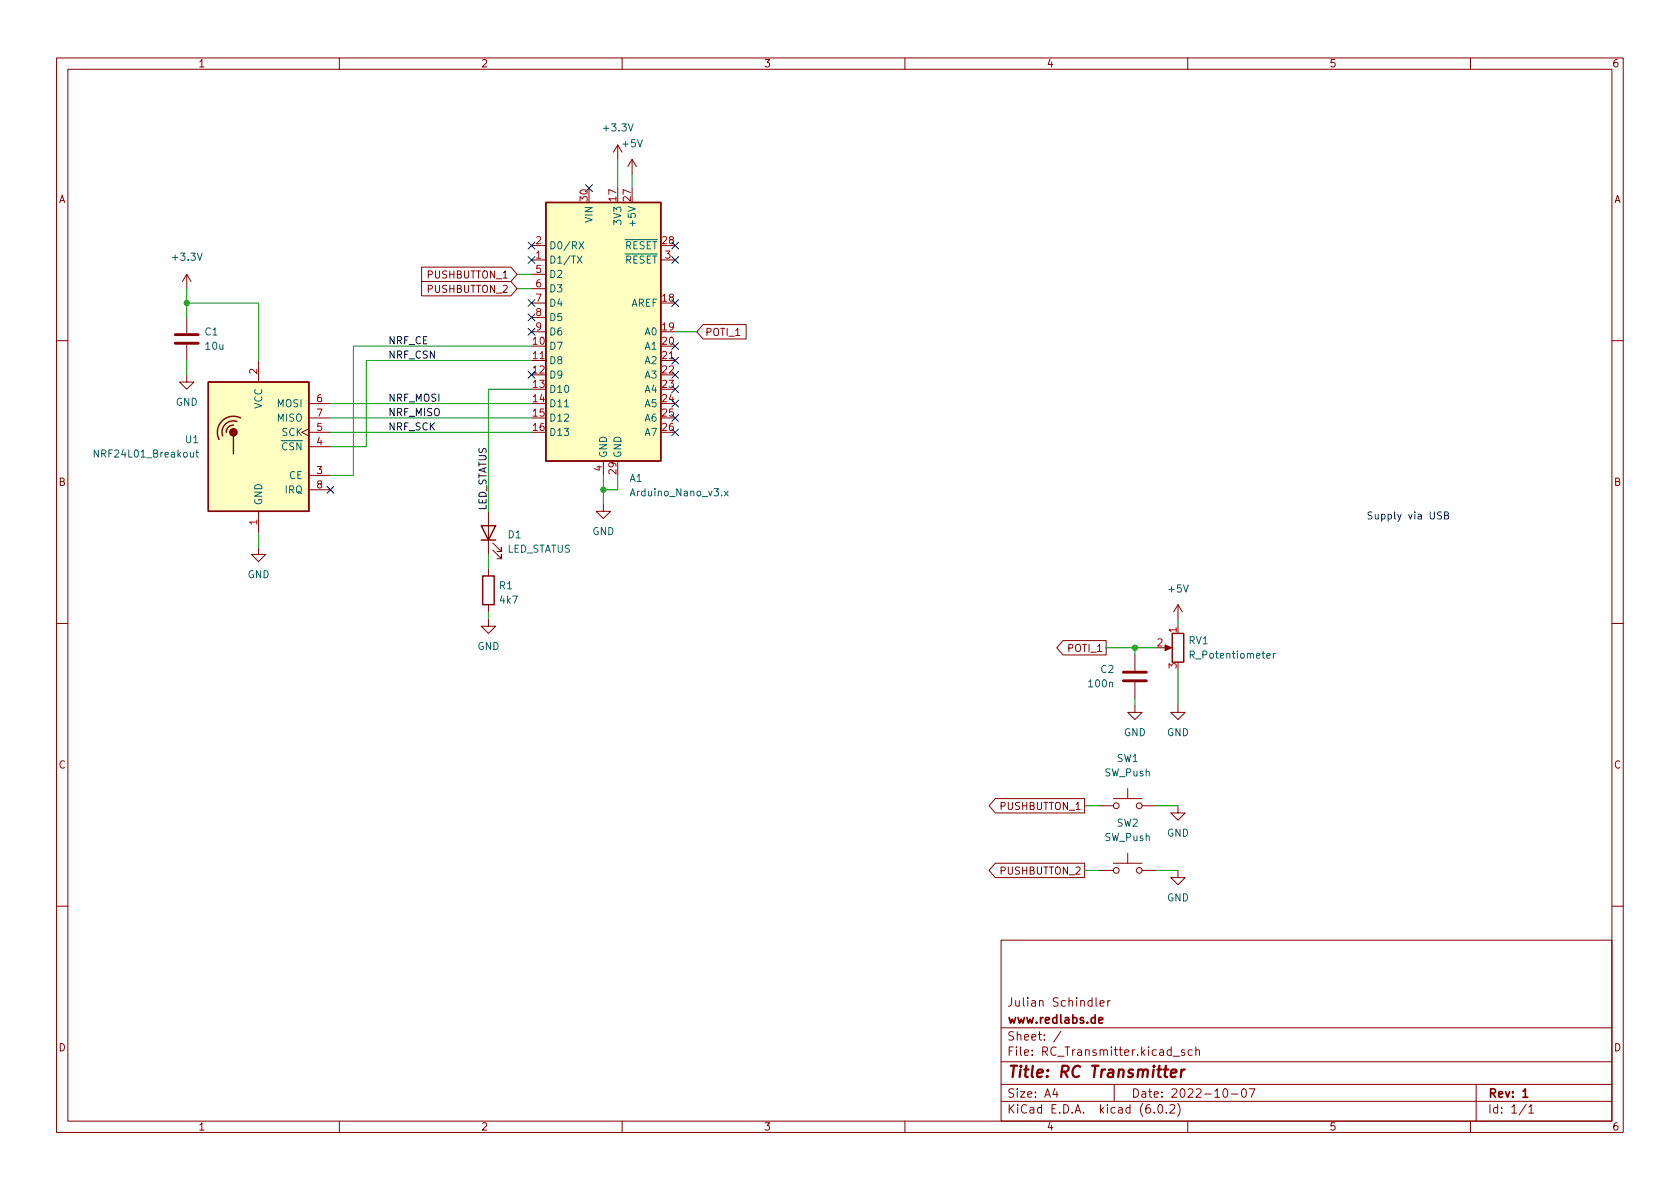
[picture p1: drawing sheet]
<svg xmlns="http://www.w3.org/2000/svg" width="297mm" height="210mm" viewBox="0 0 297 210" stroke-linecap="round" stroke-linejoin="round" font-family="sans-serif">
<g fill="none" stroke="#840000" stroke-width=".18">
<path d="M10 10.2h277v190.1h-277zM12 12.2h273v186.1h-273zM60 10.2v2M110 10.2v2M160 10.2v2M210 10.2v2M260 10.2v2M109.2 25.6l-.7 1.3M109.2 25.6v2.6M109.2 25.6l.8 1.3M111.8 28.2l-.8 1.3M111.8 28.2v2.5"/>
<path d="M111.8 28.2l.7 1.3M33 48.5v2.5M33 56.1v2.8M33 48.5l.8 1.3M33 48.5l-.7 1.3M74.5 47.2h15.8l1.1 1.3-1.1 1.3h-15.8zM74.5 49.8h15.8l1.1 1.2-1.1 1.3h-15.8zM94 46h2.5M94 43.4h2.5M94 48.5h2.5M94 51h2.5M94 53.6h2.5"/>
<path d="M94 56.1h2.5M94 58.7h2.5M116.8 46h2.6M124.3 57.4h7.6v2.5h-7.6l-1.1-1.2zM10 60.2h2M33 66.3v1.3h-1.3l1.3 1.2 1.3-1.2h-1.3M33 61v2.7M45.7 63.7v3.9M54.6 75.8l-1.3 .6 1.3 .7M54.6 79h3.8M54.6 76.4h3.8M54.6 71.4h3.8"/>
<path d="M54.6 73.9h3.8M94 63.7h2.5M116.8 63.7h2.6M285 60.2h2M45.7 96.8v1.2h1.3l-1.3 1.3-1.3-1.3h1.3M45.7 90.4v3.8M54.6 84.1h3.8M54.6 86.6h3.8M86.4 90.4v7.6M87.1 97.3l1.5 1.5v-.8v.8h-.7M87.1 96l1.5 1.5v-.7v.7h-.7M106.7 89.1v1.3h1.2l-1.2 1.3-1.3-1.3h1.3"/>
<path d="M106.7 81.5v2.6M10 110.2h2M86.4 109.5v1.2h1.2l-1.2 1.3-1.3-1.3h1.3M86.4 100.6v1.2M86.4 106.9v1.3M188 113.3h7.6v2.5h-7.6l-1.2-1.3zM200.7 115.8v2.8M205.7 114.5h1.1M208.3 106.9l.7 1.3M208.3 106.9v2.6M208.3 106.9l-.8 1.3M285 110.2h2"/>
<path d="M199.4 139.4v1.8M200.7 124.7v1.3h-1.3l1.3 1.2 1.2-1.2h-1.2M200.7 120.6v2.8M208.3 124.7v1.3h-1.3l1.3 1.2 1.2-1.2h-1.2M176 152.6h15.8v2.6h-15.8l-1.1-1.3zM176 141.2h15.8v2.6h-15.8l-1.1-1.3zM194.3 153.9h2.5M194.3 142.5h2.5M196.8 152.6h5.1M196.8 141.2h5.1M199.4 150.9v1.7M201.9 153.9h2.6"/>
<path d="M201.9 142.5h2.6M208.3 153.9v1.3h1.2l-1.2 1.3-1.3-1.3h1.3M208.3 142.5v1.3h1.2l-1.2 1.2-1.3-1.2h1.3M10 160.2h2M177 166.3h108v32h-108zM193.8 176.4v1.3l.2 .2M194.5 177.4l.7-.1-.1-.3-.4-.1-.2 .2 .1 .8h.5M195.9 176.9v1M196.3 176.9l-.3 .1-.1 .2M285 160.2h2M60 198.3v2M110 198.3v2"/>
<path d="M160 198.3v2M177 194.8h108M177 191.8h108M177 187.8h108M177 181.8h108M186.5 192.5l-.4 1h1M186.9 193v1M187.6 182.4l-1.3 1.9M197 191.8v3M204.1 196.7v.1M204.9 195.4l.2-.1a.81 .81 0 0 1 .6 .7 .81 .81 0 0 1-.3 .8h-.2a.81 .81 0 0 1-.6-.6 .81 .81 0 0 1 .3-.8zM206.2 196.7v.1"/>
<path d="M206.9 195.5l.5-.2 .2 .2 .1 .3-.9 1h.9M207.4 186.8h1.2M208.2 195.1a1.72 1.72 0 0 1 0 2.3M209.4 185.7l-.3-.1-.2 .2v.3l.5 .1v.4h-.5M210 198.3v2M210.8 185.7l-.4-.1-.3 .3v.4l.1 .3h.6M211.4 185.8l.2-.2 .4 .1 .1 .9M211.4 185.1v1.5M216.4 192.6l.2-.1a.81 .81 0 0 1 .6 .7 .81 .81 0 0 1-.3 .8h-.2a.81 .81 0 0 1-.6-.6 .81 .81 0 0 1 .3-.8zM217.7 193.5h1.2M219.7 192.6l.2-.1a.81 .81 0 0 1 .5 .7 .81 .81 0 0 1-.3 .8h-.1a.81 .81 0 0 1-.6-.6 .81 .81 0 0 1 .3-.8zM220.9 192.5h1l-.7 1.5"/>
<path d="M260 198.3v2M261 191.8v6.5M269.9 195.3l-1.3 1.9M270.3 195.8l.4-.5v1.5M270.3 196.8h.9"/>
<circle cx="197.4" cy="142.5" r=".51"/>
<circle cx="197.4" cy="153.9" r=".51"/>
<circle cx="201.4" cy="142.5" r=".51"/>
<circle cx="201.4" cy="153.9" r=".51"/>
</g>
<path d="M194.3 180.4l.7-.1-.1-.3-.4-.1-.2 .2v.8h.6M269.3 193l.4-.5v1.5M269.3 194h.8" fill="none" stroke="#840000" stroke-width=".3"/>
<path d="M207 189.8l1-.2v-.4l-.2-.1-.6 .1-.2 1 .2 .3 .6-.1M208.9 189.1l-.1 1.4M209.5 189.1l-.4 .1-.2 .3" fill="none" stroke="#840000" stroke-width=".4"/>
<path d="M31 59.2h4.1M31 60.7h4.1M198.6 118.9h4.1M198.6 120.4h4.1" fill="none" stroke="#840000" stroke-width=".51"/>
<g fill="#ffffc2" stroke="#ffffc2" stroke-width=".18">
<path d="M36.8 67.6h17.8v22.8h-17.8z"/>
<path d="M96.5 35.8h20.3v45.7h-20.3z"/>
</g>
<path d="M96.5 35.8h20.3v45.7h-20.3zM36.8 67.6h17.8v22.8h-17.8zM41.3 77.1v3.2M41.3 75.2a1.23 1.23 0 0 0-1.3 1.2M41.9 74.5a1.99 1.99 0 0 0-2.1 .5 1.99 1.99 0 0 0-.4 2.1M42.5 73.9a2.84 2.84 0 0 0-3.2 .5 2.84 2.84 0 0 0-.6 3.3M85.1 93h2.5l-1.2 2.5zM85.1 95.5h2.5M85.3 101.8h2.1v5.1h-2.1zM207.3 112h2v5.1h-2z" fill="none" stroke="#840000" stroke-width=".25"/>
<circle cx="41.3" cy="76.4" r=".63" fill="#840000" stroke="#840000" stroke-width=".25"/>
<path d="M102.1 45.3l.8 1.2M102.4 42.7l.8 1.3M102.9 45.3l-.8 1.2M103.2 42.7l-.8 1.3M34.6 80h.5M34.8 79.6v1.1l.3 .1M99.8 71.9h.8M128.1 86.8l.6 .9M128.7 86.8l-.6 .9M225.1 115.5v.9M225.5 115.5l-.4 .3" fill="none" stroke="#006464" stroke-width=".18"/>
<path d="M206 114l1.1 .5-1.1 .6z" fill="#840000" stroke="#840000" stroke-width=".18"/>
<path d="M254.9 90.6l-.5-.1-.2 .1v.4l.6 .2 .1 .3-.3 .3-.5-.1M255.4 91.1h.6l.1-.2-.1-.3-.6-.1v1.3h.5l.2-.1v-.3l-.3-.3" fill="none" stroke="#0000c2" stroke-width=".18"/>
<g fill="none" stroke="#009600" stroke-width=".18">
<path d="M109.2 28.2v5.1M111.8 30.7v2.6M33 53.6h12.7v10.1M33 51v5.1M91.4 48.5h2.6M91.4 51h2.6M119.4 58.7h3.8M33 63.7v2.6M58.4 73.9h35.6M58.4 71.4h35.6M58.4 76.4h35.6M94 68.8h-7.6v21.6"/>
<path d="M94 63.7h-29.2v15.3h-6.4M94 61.2h-31.5v22.9h-4.1M45.7 94.2v2.6M86.4 98v2.6M106.7 84.1v5M109.2 84.1v2.5h-2.5M86.4 108.2v1.3M195.6 114.5h8.9M200.7 114.5v1.3M208.3 109.5v1.2M208.3 118.4v6.3M200.7 123.4v1.3"/>
<path d="M191.8 153.9h2.5M191.8 142.5h2.5M204.5 153.9h3.8M204.5 142.5h3.8"/>
</g>
<g fill="none" stroke="#000084" stroke-width=".18">
<path d="M103.5 32.7l1.2 1.2M104.7 32.7l-1.2 1.2M93.4 55.5l1.2 1.2M93.4 42.8l1.2 1.2M93.4 53l1.2 1.2M93.4 45.4l1.2 1.2M93.4 58.1l1.2 1.2M94.6 55.5l-1.2 1.2M94.6 42.8l-1.2 1.2M94.6 53l-1.2 1.2M94.6 45.4l-1.2 1.2M94.6 58.1l-1.2 1.2"/>
<path d="M118.8 53l1.2 1.2M118.8 45.4l1.2 1.2M118.8 42.8l1.2 1.2M120 53l-1.2 1.2M120 45.4l-1.2 1.2M120 42.8l-1.2 1.2M93.4 65.7l1.2 1.2M94.6 65.7l-1.2 1.2M118.8 70.8l1.2 1.2M118.8 60.6l1.2 1.2M118.8 68.2l1.2 1.2M118.8 65.7l1.2 1.2"/>
<path d="M118.8 63.1l1.2 1.3M118.8 73.3l1.2 1.2M118.8 75.8l1.2 1.3M120 70.8l-1.2 1.2M120 60.6l-1.2 1.2M120 68.2l-1.2 1.2M120 65.7l-1.2 1.2M120 63.1l-1.2 1.3M120 73.3l-1.2 1.2M120 75.8l-1.2 1.3M57.8 86l1.2 1.2M59 86l-1.2 1.2"/>
</g>
<g fill="#009600" stroke="#009600" stroke-width=".18">
<circle cx="200.7" cy="114.5" r=".46"/>
<circle cx="106.7" cy="86.6" r=".46"/>
<circle cx="33" cy="53.6" r=".46"/>
</g>
<text font-size="2.8" fill="#840000" x="178" y="190.6">Title: RC Transmitter</text>
<g font-size="2.1" fill="#840000">
<text x="178" y="178">Julian Schindler</text>
<text x="178" y="184">Sheet: /</text>
<text x="178" y="181">www.redlabs.de</text>
<text x="178" y="186.7">File: RC_Transmitter.kicad_sch</text>
<text x="178" y="196.9">KiCad E.D.A. kicad (6.0.2)</text>
<text x="178" y="194.1">Size: A4</text>
<text x="200" y="194.1">Date: 2022-10-07</text>
<text x="263" y="194.1">Rev: 1</text>
<text x="263" y="196.9">Id: 1/1</text>
</g>
<g font-size="1.8" fill="#840000">
<text x="35" y="11.9">1</text>
<text x="85" y="11.9">2</text>
<text x="135" y="11.9">3</text>
<text x="185" y="11.9">4</text>
<text x="235" y="11.9">5</text>
<text x="285" y="11.9">6</text>
<text x="10.3" y="35.9">A</text>
<text x="285.3" y="35.9">A</text>
<text x="75.8" y="49.2">PUSHBUTTON_1</text>
<text x="75.8" y="51.8">PUSHBUTTON_2</text>
<text x="124.6" y="59.4">POTI_1</text>
<text x="10.3" y="85.9">B</text>
<text x="285.3" y="85.9">B</text>
<text x="189" y="115.3">POTI_1</text>
<text x="10.3" y="135.9">C</text>
<text x="285.3" y="135.9">C</text>
<text x="177" y="143.2">PUSHBUTTON_1</text>
<text x="177" y="154.6">PUSHBUTTON_2</text>
<text x="10.3" y="185.9">D</text>
<text x="285.3" y="185.9">D</text>
<text x="35" y="199.9">1</text>
<text x="85" y="199.9">2</text>
<text x="135" y="199.9">3</text>
<text x="185" y="199.9">4</text>
<text x="235" y="199.9">5</text>
<text x="285" y="199.9">6</text>
</g>
<g font-size="1.8" fill="#006464">
<text x="106.9" y="23.2">+3.3V</text>
<text x="110.2" y="26">+5V</text>
<text x="104.8" y="39.3" transform="rotate(-90 104.8 39.3)">VIN</text>
<text x="109.9" y="39.5" transform="rotate(-90 109.9 39.5)">3V3</text>
<text x="112.4" y="39.5" transform="rotate(-90 112.4 39.5)">+5V</text>
<text x="30.7" y="46.1">+3.3V</text>
<text x="97" y="46.6">D1/TX</text>
<text x="97" y="44.1">D0/RX</text>
<text x="109.1" y="44.1">~{RESET}</text>
<text x="109.1" y="46.6">~{RESET}</text>
<text x="97" y="49.1">D2</text>
<text x="97" y="51.7">D3</text>
<text x="36.3" y="59.3">C1</text>
<text x="97" y="54.2">D4</text>
<text x="97" y="56.8">D5</text>
<text x="97" y="59.3">D6</text>
<text x="111.5" y="54.2">AREF</text>
<text x="114.1" y="59.3">A0</text>
<text x="36.4" y="61.8">10u</text>
<text x="97" y="61.8">D7</text>
<text x="97" y="64.4">D8</text>
<text x="114.1" y="61.8">A1</text>
<text x="114.1" y="64.4">A2</text>
<text x="31.1" y="71.7">GND</text>
<text x="97" y="66.9">D9</text>
<text x="97" y="69.5">D10</text>
<text x="114.1" y="66.9">A3</text>
<text x="114.1" y="69.5">A4</text>
<text x="46.4" y="72.3" transform="rotate(-90 46.4 72.3)">VCC</text>
<text x="49.1" y="72">MOSI</text>
<text x="49.1" y="74.5">MISO</text>
<text x="49.9" y="77.1">SCK</text>
<text x="97" y="72">D11</text>
<text x="97" y="74.5">D12</text>
<text x="97" y="77.1">D13</text>
<text x="114.1" y="72">A5</text>
<text x="114.1" y="74.5">A6</text>
<text x="114.1" y="77.1">A7</text>
<text x="17.1" y="80.9">NRF24L01_Breakout</text>
<text x="32.8" y="78.4">U1</text>
<text x="48.5" y="79.6">~{CSN}</text>
<text x="107.3" y="81" transform="rotate(-90 107.3 81)">GND</text>
<text x="109.9" y="81" transform="rotate(-90 109.9 81)">GND</text>
<text x="46.4" y="89.4" transform="rotate(-90 46.4 89.4)">GND</text>
<text x="50.4" y="87.2">IRQ</text>
<text x="51.1" y="84.7">CE</text>
<text x="111.3" y="85.2">A1</text>
<text x="111.8" y="87.8">Arduino_Nano_v3.x</text>
<text x="89.9" y="95.2">D1</text>
<text x="104.7" y="94.6">GND</text>
<text x="89.5" y="97.7">LED_STATUS</text>
<text x="43.8" y="102.2">GND</text>
<text x="88.3" y="104.2">R1</text>
<text x="88.5" y="106.7">4k7</text>
<text x="206.7" y="104.8">+5V</text>
<text x="210.2" y="113.9">RV1</text>
<text x="84.4" y="114.9">GND</text>
<text x="194.7" y="119">C2</text>
<text x="210.8" y="116.5">R_Potentiometer</text>
<text x="192.6" y="121.5">100n</text>
<text x="198.7" y="130.2">GND</text>
<text x="206.3" y="130.2">GND</text>
<text x="195.3" y="137.3">SW_Push</text>
<text x="197.5" y="134.7">SW1</text>
<text x="195.3" y="148.7">SW_Push</text>
<text x="197.5" y="146.2">SW2</text>
<text x="206.3" y="147.9">GND</text>
<text x="206.3" y="159.4">GND</text>
</g>
<g font-size="1.8" fill="#a90000">
<text x="103.9" y="35.5" transform="rotate(-90 103.9 35.5)">30</text>
<text x="109" y="35.5" transform="rotate(-90 109 35.5)">17</text>
<text x="111.5" y="35.5" transform="rotate(-90 111.5 35.5)">27</text>
<text x="94.8" y="45.7">1</text>
<text x="94.8" y="43.2">2</text>
<text x="117.1" y="43.2">28</text>
<text x="117.6" y="45.7">3</text>
<text x="94.8" y="48.3">5</text>
<text x="94.8" y="50.8">6</text>
<text x="94.8" y="53.3">7</text>
<text x="117.1" y="53.3">18</text>
<text x="94.8" y="55.9">8</text>
<text x="94.8" y="58.4">9</text>
<text x="117.1" y="58.4">19</text>
<text x="94.3" y="61">10</text>
<text x="94.3" y="63.5">11</text>
<text x="117.1" y="61">20</text>
<text x="117.1" y="63.5">21</text>
<text x="45.5" y="66.1" transform="rotate(-90 45.5 66.1)">2</text>
<text x="56" y="71.1">6</text>
<text x="94.3" y="66">12</text>
<text x="94.3" y="68.6">13</text>
<text x="94.3" y="71.1">14</text>
<text x="117.1" y="66">22</text>
<text x="117.1" y="68.6">23</text>
<text x="117.1" y="71.1">24</text>
<text x="56" y="76.2">5</text>
<text x="56" y="73.7">7</text>
<text x="94.3" y="73.7">15</text>
<text x="94.3" y="76.2">16</text>
<text x="117.1" y="73.7">25</text>
<text x="117.1" y="76.2">26</text>
<text x="56" y="83.8">3</text>
<text x="56" y="78.7">4</text>
<text x="106.4" y="83.3" transform="rotate(-90 106.4 83.3)">4</text>
<text x="109" y="83.8" transform="rotate(-90 109 83.8)">29</text>
<text x="56" y="86.4">8</text>
<text x="45.5" y="92.8" transform="rotate(-90 45.5 92.8)">1</text>
<text x="208" y="111.9" transform="rotate(-90 208 111.9)">1</text>
<text x="204.6" y="114.3">2</text>
<text x="208" y="118.2" transform="rotate(-90 208 118.2)">3</text>
</g>
<g font-size="1.8" fill="#0f0f0f">
<text x="68.6" y="63.4">NRF_CSN</text>
<text x="68.6" y="60.9">NRF_CE</text>
<text x="68.6" y="71">NRF_MOSI</text>
<text x="68.6" y="76.1">NRF_SCK</text>
<text x="68.6" y="73.6">NRF_MISO</text>
<text x="86" y="90.6" transform="rotate(-90 86 90.6)">LED_STATUS</text>
</g>
<text font-size="1.8" fill="#0000c2" x="241.6" y="91.8">Supply via USB</text>
</svg>
